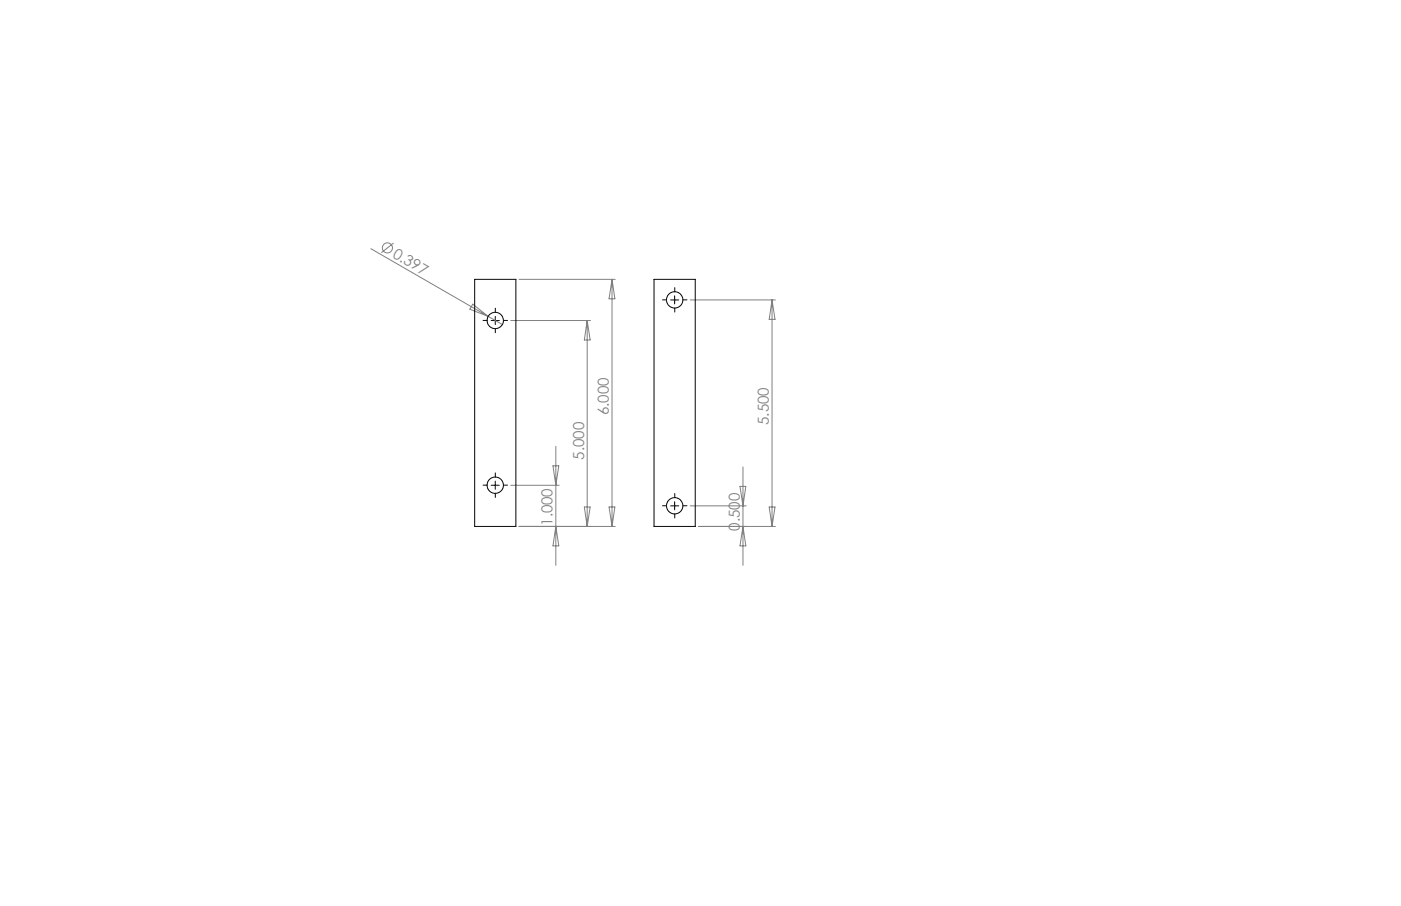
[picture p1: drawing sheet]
<svg xmlns="http://www.w3.org/2000/svg" width="432mm" height="279mm" viewBox="0 0 432 279" stroke-linecap="round" stroke-linejoin="round" font-family="sans-serif">
<g fill="none" stroke="#808080" stroke-width=".31">
<path d="M114.3 76.7l36.2 20.9M121.3 75l-3.8 2.9M145.7 93.8l4.8 3.8-5.7-2.2zM150.5 97.6l4.3 2.5M157.4 98.8h24.6M160 86.1h29.6M181 98.8v63.5M181 98.8l.9 6h-1.8zM188.6 86.1v76.2M188.6 86.1l.9 6h-1.8zM212.7 92.5h26.3M237.9 92.5v69.8"/>
<path d="M237.9 92.5l1 6h-1.8zM171.3 137.7v36.6M157.4 149.6h14.9M170.4 143.7h1.8l-.9 5.9zM180.1 156.4h1.8l-.9 5.9zM187.7 156.4h1.8l-.9 5.9zM212.7 156h17.3M228.1 150h1.8l-.9 6zM229 144v30.3M237.1 156.4h1.8l-1 5.9zM160 162.3h29.6M171.3 162.3l.9 6h-1.8z"/>
<path d="M215.3 162.3h23.7M229 162.3l.9 6h-1.8z"/>
<circle cx="119.4" cy="76.4" r="1.56"/>
</g>
<g fill="none" stroke="#000" stroke-width=".31" stroke-dasharray="15.2 1.3 1.3 1.3">
<path d="M150.2 98.8h-1.3M152.7 96.3v-1.3M155.2 98.8h1.2M205.5 92.5h-1.3M208 90v-1.3M208 95v1.2M210.5 92.5h1.2M152.7 101.3v1.3M150.2 149.6h-1.3M152.7 147.1v-1.3M152.7 152.1v1.3M155.2 149.6h1.2"/>
<path d="M205.5 156h-1.3M208 153.5v-1.3M208 158.5v1.2M210.5 156h1.2"/>
</g>
<g fill="none" stroke="#000" stroke-width=".31">
<path d="M146.3 86.1h12.7v76.2h-12.7zM151.4 98.8h2.5M152.6 97.6v2.5M201.6 86.1h12.7v76.2h-12.7zM206.7 92.5h2.5M207.9 91.2v2.5M151.4 149.6h2.5M152.6 148.4v2.5M206.7 156h2.5M207.9 154.7v2.5"/>
<circle cx="152.6" cy="98.8" r="2.51"/>
<circle cx="207.9" cy="92.5" r="2.52"/>
<circle cx="152.6" cy="149.6" r="2.51"/>
<circle cx="207.9" cy="156" r="2.52"/>
</g>
<g font-size="4.7" fill="#808080">
<text x="120.7" y="79.2" transform="rotate(30 120.7 79.2)">0.397</text>
<text x="187.6" y="128.1" transform="rotate(-90 187.6 128.1)">6.000</text>
<text x="237" y="131.1" transform="rotate(-90 237 131.1)">5.500</text>
<text x="180" y="141.8" transform="rotate(-90 180 141.8)">5.000</text>
<text x="170.3" y="162.2" transform="rotate(-90 170.3 162.2)">1.000</text>
<text x="228" y="163.6" transform="rotate(-90 228 163.6)">0.500</text>
</g>
</svg>
